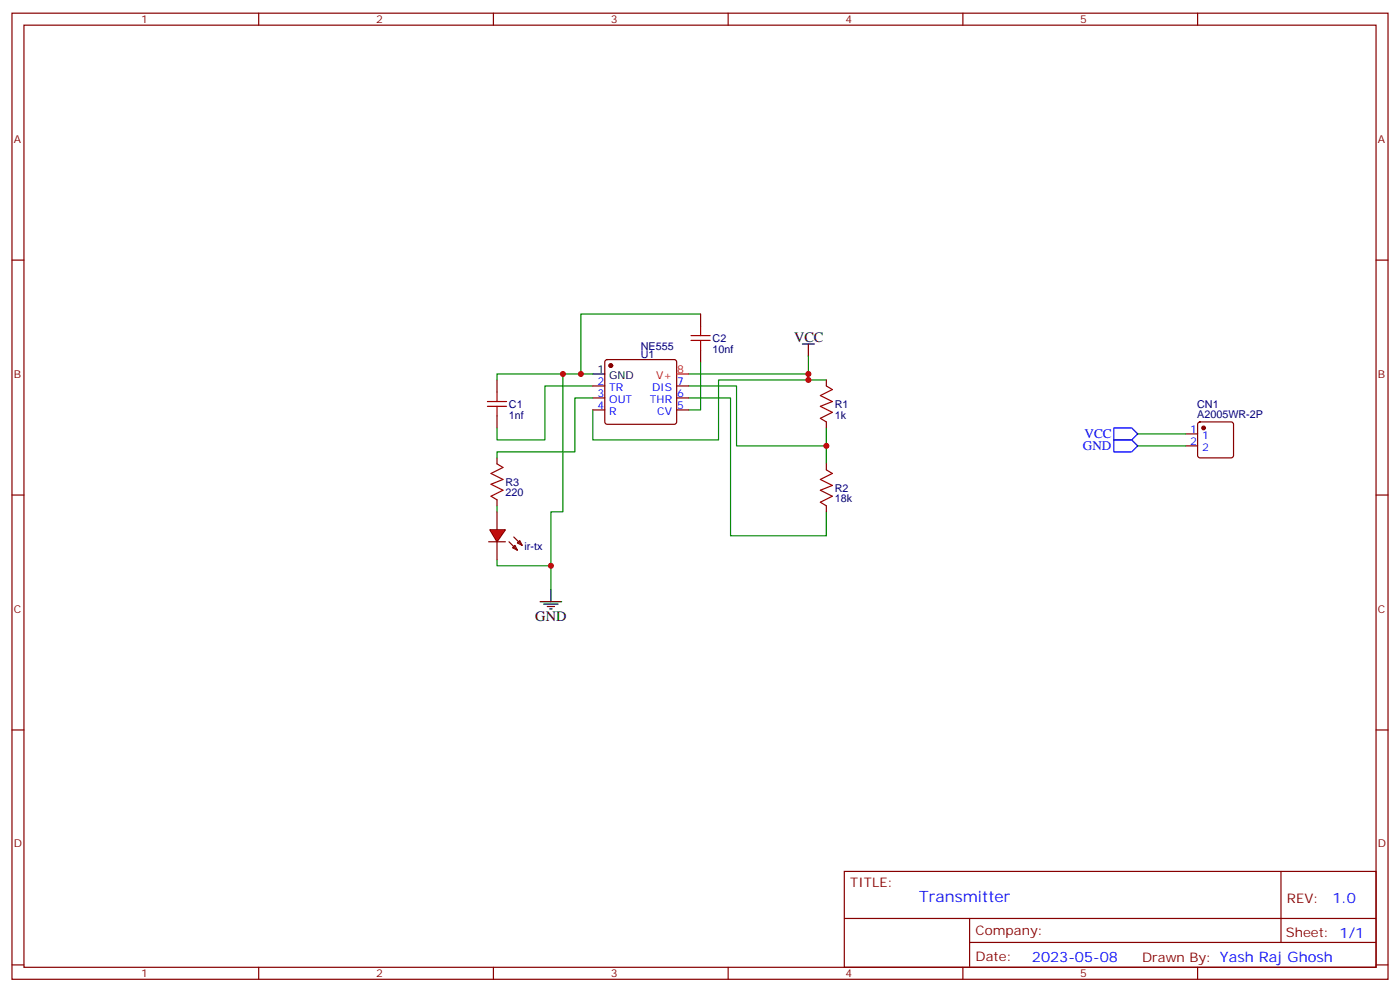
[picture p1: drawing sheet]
<svg xmlns="http://www.w3.org/2000/svg" width="412mm" height="292mm" viewBox="0 0 412 292" stroke-linecap="round" stroke-linejoin="round" font-family="sans-serif">
<g fill="none" stroke="#870000" stroke-width=".35">
<path d="M3.5 3.9h405.4v284.3h-405.4zM7.1 7.4h398.2v277.3h-398.2zM76.2 3.9v3.5M145.3 3.9v3.5M214.5 3.9v3.5M283.6 3.9v3.5M352.8 3.9v3.5M3.5 76.6h3.6M405.3 76.6h3.6M3.5 145.7h3.6M143.9 159.5h5M405.3 145.7h3.6"/>
<path d="M3.5 214.8h3.6M405.3 214.8h3.6M248.7 256.5h156.6v28.2h-156.6zM377.3 256.5v20.9M248.7 270.3h156.5M285.6 277.4h119.6M285.6 270.3v14.1M3.5 284h3.6M76.2 284.7v3.5M145.3 284.7v3.5M214.5 284.7v3.5M283.6 284.7v3.5"/>
<path d="M352.8 284.7v3.5M405.3 284h3.6"/>
</g>
<path d="M174.6 117.1h-5.3v15.9h-22.9v1.8M146.4 148.9v1.7M146.4 164.7v1.8h15.9" fill="none" stroke="#008700" stroke-width=".35"/>
<path d="M144.3 155.9h4.6l-2.5 3.6z" fill="#f00" stroke="#870000" stroke-width=".35"/>
<g fill="none" stroke="#870000" stroke-width=".35">
<path d="M206.4 92.4v3.6M146.4 111.8v3.6M174.6 113.6h3.6M174.6 117.1h3.6M178.4 106l.5-.2h19.7l.5 .2 .2 .5v17.7l-.2 .5-.5 .2h-19.7l-.5-.3-.2-.4v-17.7zM199.3 113.6h3.5M199.3 117.1h3.5M206.4 103v3.5M243.4 111.8v1.8M146.4 122.4v3.5M146.4 134.8v1.7M174.6 120.6h3.6"/>
<path d="M199.3 120.6h3.5M243.4 124.2v1.7M243.4 136.5v1.8M349.2 127.7h3.6M349.2 131.2h3.6M353 124.4l.5-.2h9.2l.5 .2 .2 .5v9.2l-.3 .5-.4 .2h-9.2l-.5-.3-.2-.4v-9.2zM146.4 147.1v1.8M146.4 150.6v5.3M146.4 159.5v5.2M149.9 159.5l2.5 2.4M151.3 158l2.5 2.5M152.4 159.8l.7-.7 .7 1.4z"/>
<path d="M243.4 148.9v1.7M151.7 160.5l.7 1.4-1.4-.7z"/>
</g>
<g fill="none" stroke="#008700" stroke-width=".35">
<path d="M206.4 92.4h-35.3v17.7M165.8 110.1h-19.4v1.7M174.6 113.6h-14.1v15.9h-14.1v-3.6M174.6 110.1h-8.8v40.5h-3.5v23M202.8 110.1h35.3v1.7M202.8 113.6h14.2v17.6h26.4M202.8 117.1h12.4v40.6h28.2v-7.1M206.4 106.5v14.1h-3.6M238.1 104.8v5.3M243.4 111.8h-31.7v17.7h-37.1v-8.9M243.4 125.9v10.6M335.1 127.7h14.1"/>
<path d="M335.1 131.2h14.1"/>
</g>
<path d="M203.6 98.8h5.6M206.4 96v2.8M143.6 119.6h5.6M143.6 118.2h5.6M146.4 115.4v2.8M146.4 119.6v2.8M203.6 100.2h5.6M206.4 100.2v2.8M243.4 113.6l1.8 1.1-3.5 1.7 3.5 1.8-3.5 1.4 3.5 1.8-3.5 1.7 1.7 1.1M146.4 136.5l1.8 1.1-3.6 1.7 3.6 1.8-3.6 1.4 3.6 1.8-3.6 1.7 1.8 1.1M243.4 138.3l1.8 1-3.5 1.8 3.5 1.8-3.5 1.4 3.5 1.7-3.5 1.8 1.7 1.1" fill="none" stroke="#a10000" stroke-width=".35"/>
<path d="M174.6 110.1h3.6M236.4 101.2h3.5M238.1 101.2v3.6M159.1 177.1h6.4M160.2 177.8h4.2M161.2 178.5h2.1M161.9 179.2h.7M162.3 173.6v3.5" fill="none" stroke="#000" stroke-width=".35"/>
<g fill="#870000" stroke="#870000" stroke-width=".35">
<circle cx="179.9" cy="107.6" r=".53"/>
<circle cx="354.5" cy="125.9" r=".53"/>
</g>
<path d="M199.3 110.1h3.5" fill="none" stroke="#f00" stroke-width=".35"/>
<path d="M328.1 125.9h5.3l1.7 1.8-1.7 1.8h-5.3zM328.1 129.5h5.3l1.7 1.7-1.7 1.8h-5.3z" fill="none" stroke="#00f" stroke-width=".35"/>
<g fill="#c00">
<circle cx="243.4" cy="131.2" r=".88"/>
<circle cx="162.3" cy="166.5" r=".88"/>
<circle cx="238.1" cy="111.8" r=".88"/>
<circle cx="238.1" cy="110.1" r=".88"/>
<circle cx="171.1" cy="110.1" r=".88"/>
<circle cx="165.8" cy="110.1" r=".88"/>
</g>
<text font-size="4.6" fill="#00f" x="270.8" y="265.5">Transmitter</text>
<g font-size="4.2">
<text x="233.9" y="100.5">VCC</text>
<text x="157.7" y="182.7">GND</text>
</g>
<g font-size="4.2" fill="#00f">
<text x="392.5" y="265.7">1.0</text>
<text x="304" y="283.1">2023-05-08</text>
</g>
<g font-size="3.9" fill="#00f">
<text x="319.5" y="129">VCC</text>
<text x="319" y="132.5">GND</text>
</g>
<g font-size="3.9" fill="#800">
<text x="250.5" y="261.1">TITLE:</text>
<text x="379.1" y="265.7">REV:</text>
<text x="287.4" y="275.3">Company:</text>
<text x="378.7" y="275.9">Sheet: 1/1</text>
<text x="287.4" y="282.9">Date:</text>
<text x="336.4" y="283">Drawn By: Yash Raj Ghosh</text>
</g>
<g font-size="3.2" fill="#800">
<text x="41.6" y="6.9">1</text>
<text x="110.8" y="6.9">2</text>
<text x="179.9" y="6.9">3</text>
<text x="249.1" y="6.9">4</text>
<text x="318.2" y="6.9">5</text>
<text x="4.1" y="42">A</text>
<text x="405.9" y="42">A</text>
<text x="4.1" y="111.1">B</text>
<text x="405.9" y="111.1">B</text>
<text x="4.1" y="180.3">C</text>
<text x="405.9" y="180.3">C</text>
<text x="4.1" y="249.4">D</text>
<text x="405.9" y="249.4">D</text>
<text x="41.6" y="287.7">1</text>
<text x="110.8" y="287.7">2</text>
<text x="179.9" y="287.7">3</text>
<text x="249.1" y="287.7">4</text>
<text x="318.2" y="287.7">5</text>
</g>
<g font-size="3.2" fill="#000080">
<text x="209.9" y="100.8">C2</text>
<text x="188.7" y="103">NE555</text>
<text x="188.7" y="105.5">U1</text>
<text x="209.9" y="103.8">10nf</text>
<text x="352.7" y="119.9">CN1</text>
<text x="149.9" y="123.2">1nf</text>
<text x="149.9" y="120.2">C1</text>
<text x="245.9" y="123.2">1k</text>
<text x="245.9" y="120.2">R1</text>
<text x="352.7" y="123.1">A2005WR-2P</text>
<text x="148.9" y="143.1">R3</text>
<text x="148.9" y="146.1">220</text>
<text x="245.9" y="147.9">18k</text>
<text x="245.9" y="144.9">R2</text>
<text x="154.5" y="162">ir-tx</text>
</g>
<g font-size="3.2">
<text x="176" y="109.7">1</text>
<text x="179.5" y="111.5">GND</text>
</g>
<g font-size="3.2" fill="#00f">
<text x="176" y="113.2">2</text>
<text x="199.5" y="113.2">7</text>
<text x="176" y="116.8">3</text>
<text x="179.5" y="115">TR</text>
<text x="179.5" y="118.5">OUT</text>
<text x="191.5" y="118.5">THR</text>
<text x="192.1" y="115">DIS</text>
<text x="199.5" y="116.8">6</text>
<text x="176" y="120.3">4</text>
<text x="179.5" y="122.1">R</text>
<text x="193.6" y="122.1">CV</text>
<text x="199.5" y="120.3">5</text>
<text x="350.6" y="127.4">1</text>
<text x="350.6" y="130.9">2</text>
<text x="354.1" y="129.1">1</text>
<text x="354.1" y="132.6">2</text>
</g>
<g font-size="3.2" fill="#f00">
<text x="193.2" y="111.5">V+</text>
<text x="199.5" y="109.7">8</text>
</g>
</svg>
